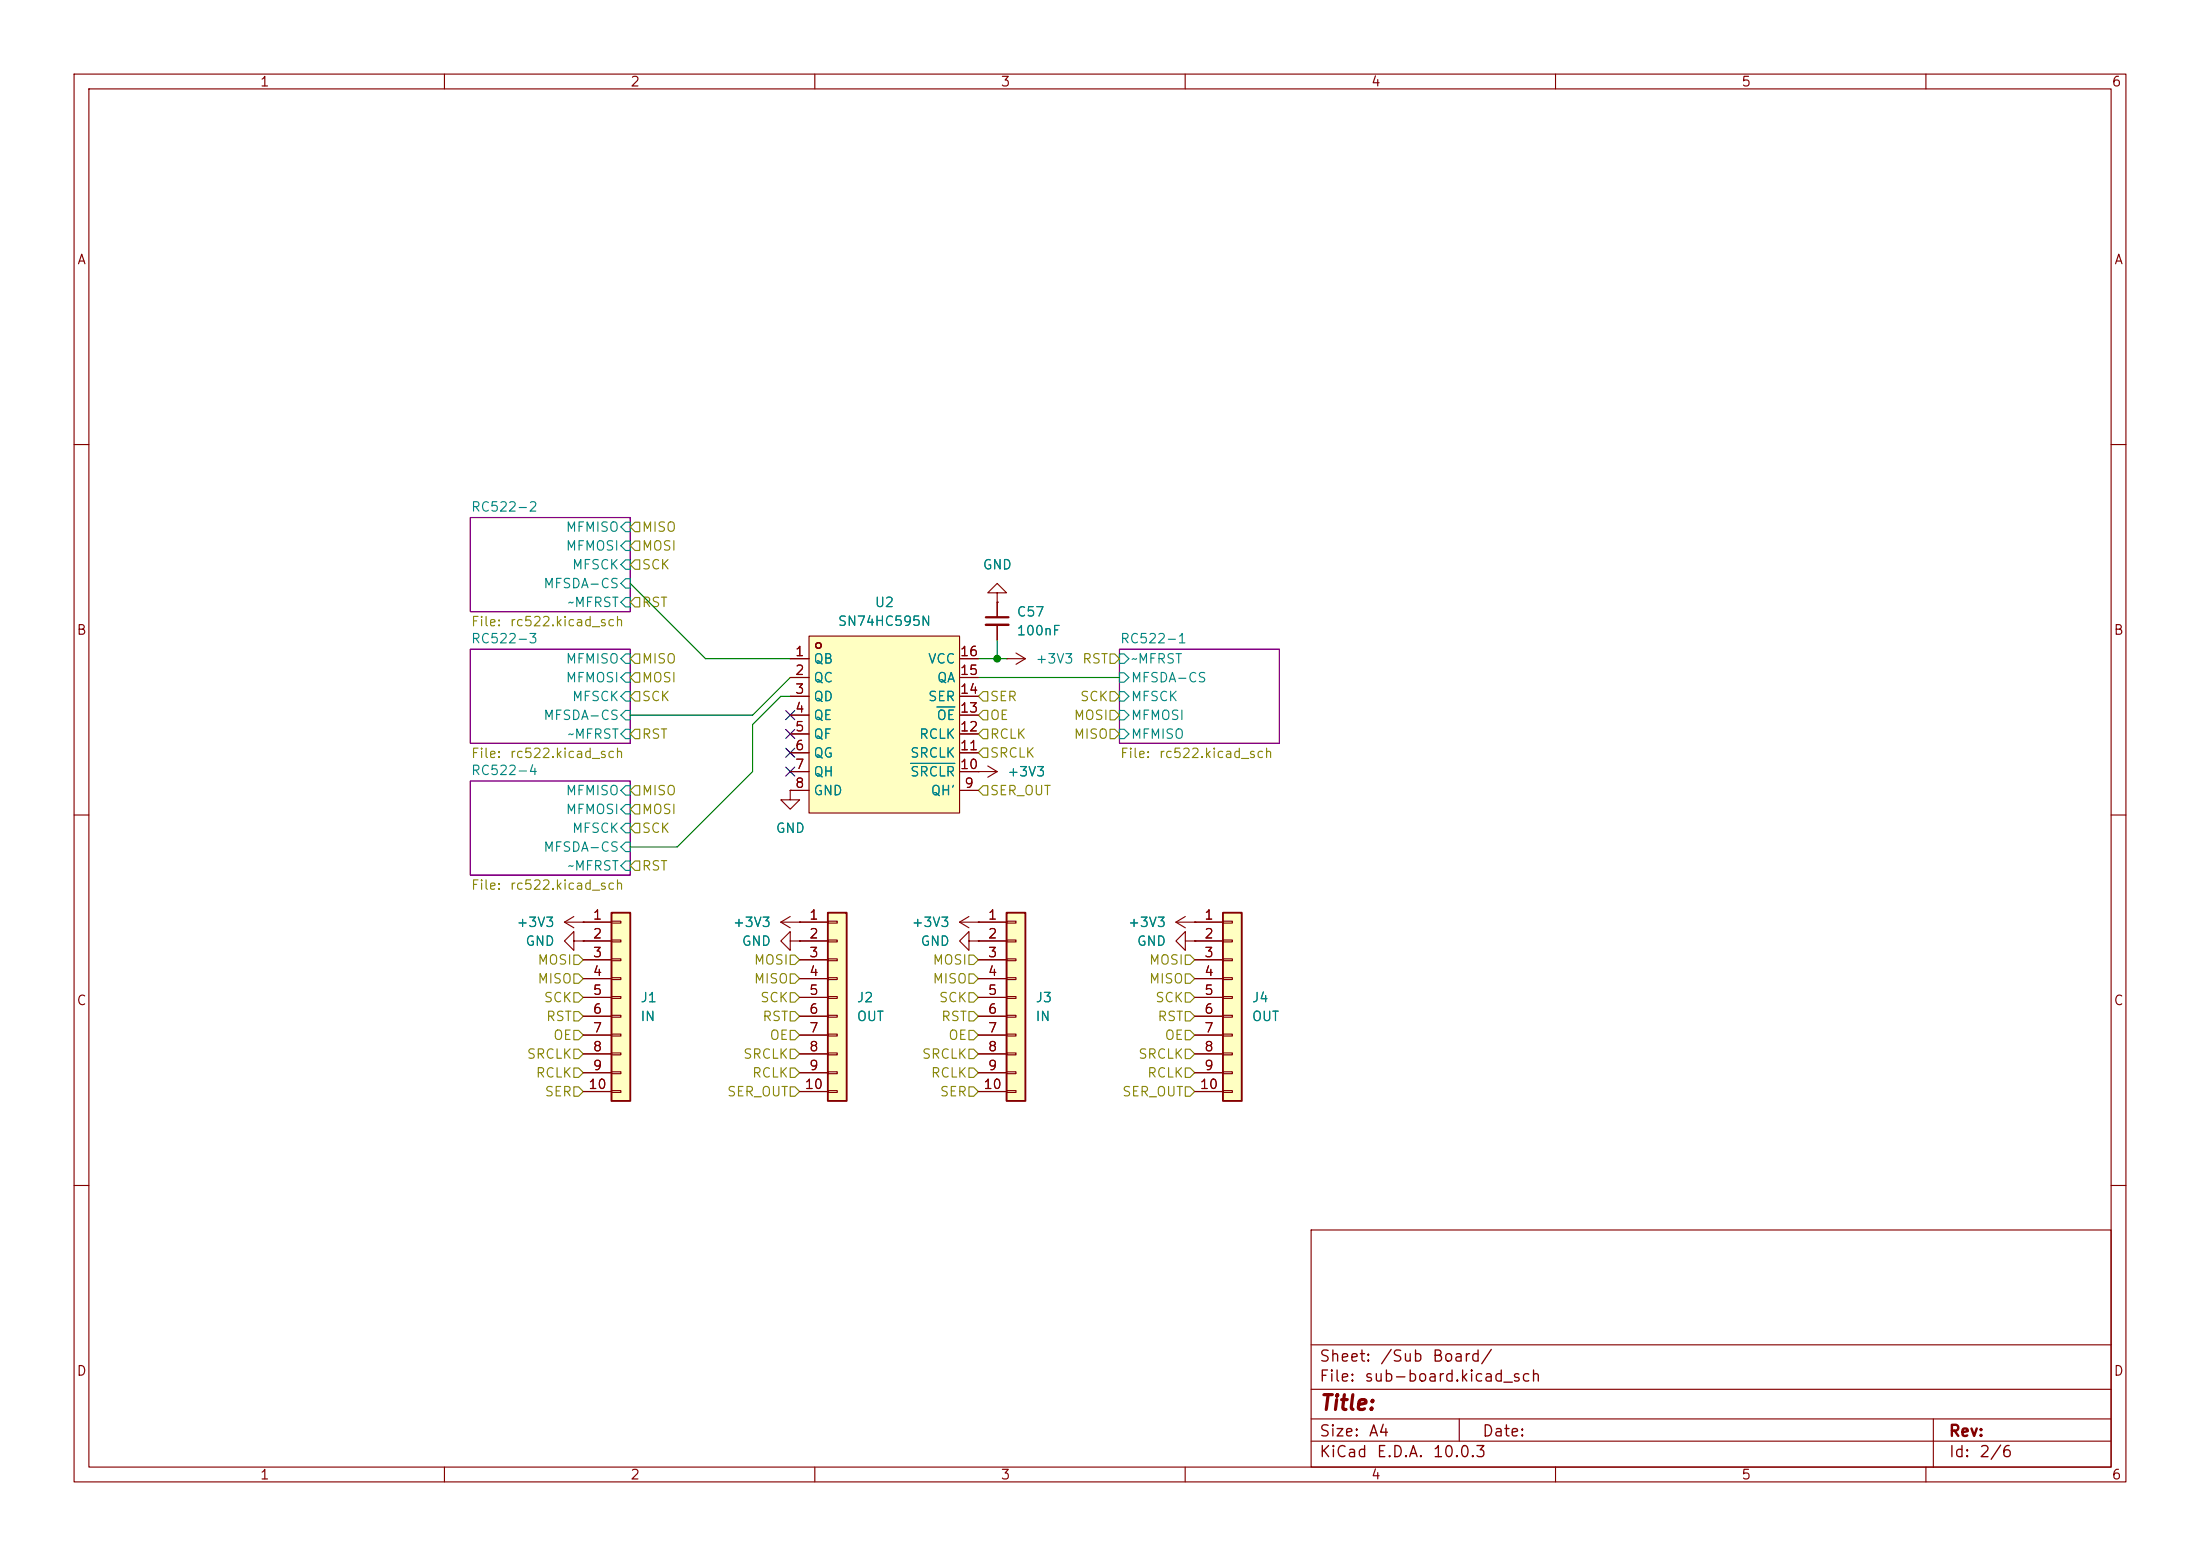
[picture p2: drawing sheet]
(kicad_sch
 (version 20260306)
 (generator "eeschema")
 (generator_version "10.0")
 (paper "A4")
 (lib_symbols
  (symbol "Connector_Generic:Conn_01x10"
   (pin_names
    (offset 1.016) (hide yes)) (exclude_from_sim no) (in_bom yes) (on_board yes)
   (in_pos_files yes)
   (duplicate_pin_numbers_are_jumpers no)
   (property "Reference" "J" (at 0 12.7 0) (show_name no) (do_not_autoplace no) (effects (font (size 1.27 1.27))))
   (property "Value" "Conn_01x10" (at 0 -15.24 0) (show_name no) (do_not_autoplace no) (effects (font (size 1.27 1.27))))
   (property "Footprint" "" (at 0 0 0) (show_name no) (do_not_autoplace no) (hide yes) (effects (font (size 1.27 1.27))))
   (property "Datasheet" "" (at 0 0 0) (show_name no) (do_not_autoplace no) (hide yes) (effects (font (size 1.27 1.27))))
   (property "Description" "Generic connector, single row, 01x10, script generated (kicad-library-utils/schlib/autogen/connector/)" (at 0 0 0) (show_name no) (do_not_autoplace no) (hide yes) (effects (font (size 1.27 1.27))))
   (symbol "Conn_01x10_1_1"
    (rectangle (start -1.27 11.43) (end 1.27 -13.97) (stroke (width 0.254) (type default)) (fill (type background)))
    (rectangle (start -1.27 10.287) (end 0 10.033) (stroke (width 0.1524) (type default)) (fill (type none)))
    (rectangle (start -1.27 7.747) (end 0 7.493) (stroke (width 0.1524) (type default)) (fill (type none)))
    (rectangle (start -1.27 5.207) (end 0 4.953) (stroke (width 0.1524) (type default)) (fill (type none)))
    (rectangle (start -1.27 2.667) (end 0 2.413) (stroke (width 0.1524) (type default)) (fill (type none)))
    (rectangle (start -1.27 0.127) (end 0 -0.127) (stroke (width 0.1524) (type default)) (fill (type none)))
    (rectangle (start -1.27 -2.413) (end 0 -2.667) (stroke (width 0.1524) (type default)) (fill (type none)))
    (rectangle (start -1.27 -4.953) (end 0 -5.207) (stroke (width 0.1524) (type default)) (fill (type none)))
    (rectangle (start -1.27 -7.493) (end 0 -7.747) (stroke (width 0.1524) (type default)) (fill (type none)))
    (rectangle (start -1.27 -10.033) (end 0 -10.287) (stroke (width 0.1524) (type default)) (fill (type none)))
    (rectangle (start -1.27 -12.573) (end 0 -12.827) (stroke (width 0.1524) (type default)) (fill (type none)))
    (pin passive line (at -5.08 10.16 0) (length 3.81) (name "Pin_1" (effects (font (size 1.27 1.27)))) (number "1" (effects (font (size 1.27 1.27)))))
    (pin passive line (at -5.08 7.62 0) (length 3.81) (name "Pin_2" (effects (font (size 1.27 1.27)))) (number "2" (effects (font (size 1.27 1.27)))))
    (pin passive line (at -5.08 5.08 0) (length 3.81) (name "Pin_3" (effects (font (size 1.27 1.27)))) (number "3" (effects (font (size 1.27 1.27)))))
    (pin passive line (at -5.08 2.54 0) (length 3.81) (name "Pin_4" (effects (font (size 1.27 1.27)))) (number "4" (effects (font (size 1.27 1.27)))))
    (pin passive line (at -5.08 0 0) (length 3.81) (name "Pin_5" (effects (font (size 1.27 1.27)))) (number "5" (effects (font (size 1.27 1.27)))))
    (pin passive line (at -5.08 -2.54 0) (length 3.81) (name "Pin_6" (effects (font (size 1.27 1.27)))) (number "6" (effects (font (size 1.27 1.27)))))
    (pin passive line (at -5.08 -5.08 0) (length 3.81) (name "Pin_7" (effects (font (size 1.27 1.27)))) (number "7" (effects (font (size 1.27 1.27)))))
    (pin passive line (at -5.08 -7.62 0) (length 3.81) (name "Pin_8" (effects (font (size 1.27 1.27)))) (number "8" (effects (font (size 1.27 1.27)))))
    (pin passive line (at -5.08 -10.16 0) (length 3.81) (name "Pin_9" (effects (font (size 1.27 1.27)))) (number "9" (effects (font (size 1.27 1.27)))))
    (pin passive line (at -5.08 -12.7 0) (length 3.81) (name "Pin_10" (effects (font (size 1.27 1.27)))) (number "10" (effects (font (size 1.27 1.27))))))
   (embedded_fonts no))
  (symbol "Device:C_Small"
   (pin_numbers (hide yes))
   (pin_names
    (offset 0.254) (hide yes)) (exclude_from_sim no) (in_bom yes) (on_board yes)
   (in_pos_files yes)
   (duplicate_pin_numbers_are_jumpers no)
   (property "Reference" "C" (at 0.254 1.778 0) (show_name no) (do_not_autoplace no) (effects (font (size 1.27 1.27)) (justify left)))
   (property "Value" "C_Small" (at 0.254 -2.032 0) (show_name no) (do_not_autoplace no) (effects (font (size 1.27 1.27)) (justify left)))
   (property "Footprint" "" (at 0 0 0) (show_name no) (do_not_autoplace no) (hide yes) (effects (font (size 1.27 1.27))))
   (property "Datasheet" "" (at 0 0 0) (show_name no) (do_not_autoplace no) (hide yes) (effects (font (size 1.27 1.27))))
   (property "Description" "Unpolarized capacitor, small symbol" (at 0 0 0) (show_name no) (do_not_autoplace no) (hide yes) (effects (font (size 1.27 1.27))))
   (symbol "C_Small_0_1"
    (polyline (pts (xy -1.524 0.508) (xy 1.524 0.508)) (stroke (width 0.3048) (type default)) (fill (type none)))
    (polyline (pts (xy -1.524 -0.508) (xy 1.524 -0.508)) (stroke (width 0.3302) (type default)) (fill (type none))))
   (symbol "C_Small_1_1"
    (pin passive line (at 0 2.54 270) (length 2.032) (name "" (effects (font (size 1.27 1.27)))) (number "1" (effects (font (size 1.27 1.27)))))
    (pin passive line (at 0 -2.54 90) (length 2.032) (name "" (effects (font (size 1.27 1.27)))) (number "2" (effects (font (size 1.27 1.27))))))
   (embedded_fonts no))
  (symbol "EasyEDA:SN74HC595N" (exclude_from_sim no) (in_bom yes) (on_board yes)
   (in_pos_files yes)
   (duplicate_pin_numbers_are_jumpers no)
   (property "Reference" "U" (at 0 13.97 0) (show_name no) (do_not_autoplace no) (effects (font (size 1.27 1.27))))
   (property "Value" "SN74HC595N" (at 0 -13.97 0) (show_name no) (do_not_autoplace no) (effects (font (size 1.27 1.27))))
   (property "Footprint" "EasyEDA:DIP-16_L19.8-W6.5-P2.54-LS7.6-BL" (at 0 -16.51 0) (show_name no) (do_not_autoplace no) (hide yes) (effects (font (size 1.27 1.27))))
   (property "Datasheet" "https://lcsc.com/product-detail/74-Series_TI_SN74HC595N_SN74HC595N_C78711.html" (at 0 -19.05 0) (show_name no) (do_not_autoplace no) (hide yes) (effects (font (size 1.27 1.27))))
   (property "Description" "" (at 0 0 0) (show_name no) (do_not_autoplace no) (hide yes) (effects (font (size 1.27 1.27))))
   (property "Manufacturer" "TI(德州仪器)" (at 0 -21.59 0) (show_name no) (do_not_autoplace no) (hide yes) (effects (font (size 1.27 1.27))))
   (property "MPN" "SN74HC595N" (at 0 -24.13 0) (show_name no) (do_not_autoplace no) (hide yes) (effects (font (size 1.27 1.27))))
   (property "LCSC Part" "C78711" (at 0 -26.67 0) (show_name no) (do_not_autoplace no) (hide yes) (effects (font (size 1.27 1.27))))
   (symbol "SN74HC595N_0_1"
    (rectangle (start -10.16 11.94) (end 10.16 -11.94) (stroke (width 0) (type default)) (fill (type background)))
    (circle (center -8.89 10.67) (radius 0.38) (stroke (width 0) (type default)) (fill (type none)))
    (circle (center -8.89 10.67) (radius 0.38) (stroke (width 0) (type default)) (fill (type none)))
    (circle (center -8.89 10.67) (radius 0.38) (stroke (width 0) (type default)) (fill (type none)))
    (circle (center -8.89 10.67) (radius 0.38) (stroke (width 0) (type default)) (fill (type none)))
    (pin unspecified line (at -12.7 8.89 0) (length 2.54) (name "QB" (effects (font (size 1.27 1.27)))) (number "1" (effects (font (size 1.27 1.27)))))
    (pin unspecified line (at -12.7 6.35 0) (length 2.54) (name "QC" (effects (font (size 1.27 1.27)))) (number "2" (effects (font (size 1.27 1.27)))))
    (pin unspecified line (at -12.7 3.81 0) (length 2.54) (name "QD" (effects (font (size 1.27 1.27)))) (number "3" (effects (font (size 1.27 1.27)))))
    (pin unspecified line (at -12.7 1.27 0) (length 2.54) (name "QE" (effects (font (size 1.27 1.27)))) (number "4" (effects (font (size 1.27 1.27)))))
    (pin unspecified line (at -12.7 -1.27 0) (length 2.54) (name "QF" (effects (font (size 1.27 1.27)))) (number "5" (effects (font (size 1.27 1.27)))))
    (pin unspecified line (at -12.7 -3.81 0) (length 2.54) (name "QG" (effects (font (size 1.27 1.27)))) (number "6" (effects (font (size 1.27 1.27)))))
    (pin unspecified line (at -12.7 -6.35 0) (length 2.54) (name "QH" (effects (font (size 1.27 1.27)))) (number "7" (effects (font (size 1.27 1.27)))))
    (pin unspecified line (at -12.7 -8.89 0) (length 2.54) (name "GND" (effects (font (size 1.27 1.27)))) (number "8" (effects (font (size 1.27 1.27)))))
    (pin unspecified line (at 12.7 -8.89 180) (length 2.54) (name "QH'" (effects (font (size 1.27 1.27)))) (number "9" (effects (font (size 1.27 1.27)))))
    (pin unspecified line (at 12.7 -6.35 180) (length 2.54) (name "~{SRCLR}" (effects (font (size 1.27 1.27)))) (number "10" (effects (font (size 1.27 1.27)))))
    (pin unspecified line (at 12.7 -3.81 180) (length 2.54) (name "SRCLK" (effects (font (size 1.27 1.27)))) (number "11" (effects (font (size 1.27 1.27)))))
    (pin unspecified line (at 12.7 -1.27 180) (length 2.54) (name "RCLK" (effects (font (size 1.27 1.27)))) (number "12" (effects (font (size 1.27 1.27)))))
    (pin unspecified line (at 12.7 1.27 180) (length 2.54) (name "~{OE}" (effects (font (size 1.27 1.27)))) (number "13" (effects (font (size 1.27 1.27)))))
    (pin unspecified line (at 12.7 3.81 180) (length 2.54) (name "SER" (effects (font (size 1.27 1.27)))) (number "14" (effects (font (size 1.27 1.27)))))
    (pin unspecified line (at 12.7 6.35 180) (length 2.54) (name "QA" (effects (font (size 1.27 1.27)))) (number "15" (effects (font (size 1.27 1.27)))))
    (pin unspecified line (at 12.7 8.89 180) (length 2.54) (name "VCC" (effects (font (size 1.27 1.27)))) (number "16" (effects (font (size 1.27 1.27))))))
   (embedded_fonts no))
  (symbol "power:+3V3"
   (power global)
   (pin_numbers (hide yes))
   (pin_names
    (offset 0) (hide yes)) (exclude_from_sim no) (in_bom yes) (on_board yes)
   (in_pos_files yes)
   (duplicate_pin_numbers_are_jumpers no)
   (property "Reference" "#PWR" (at 0 -3.81 0) (show_name no) (do_not_autoplace no) (hide yes) (effects (font (size 1.27 1.27))))
   (property "Value" "+3V3" (at 0 3.556 0) (show_name no) (do_not_autoplace no) (effects (font (size 1.27 1.27))))
   (property "Footprint" "" (at 0 0 0) (show_name no) (do_not_autoplace no) (hide yes) (effects (font (size 1.27 1.27))))
   (property "Datasheet" "" (at 0 0 0) (show_name no) (do_not_autoplace no) (hide yes) (effects (font (size 1.27 1.27))))
   (property "Description" "Power symbol creates a global label with name \"+3V3\"" (at 0 0 0) (show_name no) (do_not_autoplace no) (hide yes) (effects (font (size 1.27 1.27))))
   (symbol "+3V3_0_1"
    (polyline (pts (xy -0.762 1.27) (xy 0 2.54)) (stroke (width 0) (type default)) (fill (type none)))
    (polyline (pts (xy 0 2.54) (xy 0.762 1.27)) (stroke (width 0) (type default)) (fill (type none)))
    (polyline (pts (xy 0 0) (xy 0 2.54)) (stroke (width 0) (type default)) (fill (type none))))
   (symbol "+3V3_1_1"
    (pin power_in line (at 0 0 90) (length 0) (name "" (effects (font (size 1.27 1.27)))) (number "1" (effects (font (size 1.27 1.27))))))
   (embedded_fonts no))
  (symbol "power:GND"
   (power global)
   (pin_numbers (hide yes))
   (pin_names
    (offset 0) (hide yes)) (exclude_from_sim no) (in_bom yes) (on_board yes)
   (in_pos_files yes)
   (duplicate_pin_numbers_are_jumpers no)
   (property "Reference" "#PWR" (at 0 -6.35 0) (show_name no) (do_not_autoplace no) (hide yes) (effects (font (size 1.27 1.27))))
   (property "Value" "GND" (at 0 -3.81 0) (show_name no) (do_not_autoplace no) (effects (font (size 1.27 1.27))))
   (property "Footprint" "" (at 0 0 0) (show_name no) (do_not_autoplace no) (hide yes) (effects (font (size 1.27 1.27))))
   (property "Datasheet" "" (at 0 0 0) (show_name no) (do_not_autoplace no) (hide yes) (effects (font (size 1.27 1.27))))
   (property "Description" "Power symbol creates a global label with name \"GND\" , ground" (at 0 0 0) (show_name no) (do_not_autoplace no) (hide yes) (effects (font (size 1.27 1.27))))
   (symbol "GND_0_1"
    (polyline (pts (xy 0 0) (xy 0 -1.27) (xy 1.27 -1.27) (xy 0 -2.54) (xy -1.27 -1.27) (xy 0 -1.27)) (stroke (width 0) (type default)) (fill (type none))))
   (symbol "GND_1_1"
    (pin power_in line (at 0 0 270) (length 0) (name "" (effects (font (size 1.27 1.27)))) (number "1" (effects (font (size 1.27 1.27))))))
   (embedded_fonts no)))
 (junction
  (at 134.62 88.9)
  (diameter 0)
  (color 0 0 0 0))
 (no_connect
  (at 106.68 101.6))
 (no_connect
  (at 106.68 104.14))
 (no_connect
  (at 106.68 96.52))
 (no_connect
  (at 106.68 99.06))
 (wire
  (pts (xy 101.6 104.14) (xy 101.6 97.79))
  (stroke (width 0) (type default)))
 (wire
  (pts (xy 132.08 91.44) (xy 151.13 91.44))
  (stroke (width 0) (type default)))
 (wire
  (pts (xy 135.89 88.9) (xy 134.62 88.9))
  (stroke (width 0) (type default)))
 (wire
  (pts (xy 101.6 96.52) (xy 106.68 91.44))
  (stroke (width 0) (type default)))
 (wire
  (pts (xy 101.6 97.79) (xy 105.41 93.98))
  (stroke (width 0) (type default)))
 (wire
  (pts (xy 134.62 88.9) (xy 132.08 88.9))
  (stroke (width 0) (type default)))
 (wire
  (pts (xy 106.68 93.98) (xy 105.41 93.98))
  (stroke (width 0) (type default)))
 (wire
  (pts (xy 85.09 96.52) (xy 101.6 96.52))
  (stroke (width 0) (type default)))
 (wire
  (pts (xy 106.68 88.9) (xy 95.25 88.9))
  (stroke (width 0) (type default)))
 (wire
  (pts (xy 95.25 88.9) (xy 85.09 78.74))
  (stroke (width 0) (type default)))
 (wire
  (pts (xy 85.09 114.3) (xy 91.44 114.3))
  (stroke (width 0) (type default)))
 (wire
  (pts (xy 134.62 86.36) (xy 134.62 88.9))
  (stroke (width 0) (type default)))
 (wire
  (pts (xy 91.44 114.3) (xy 101.6 104.14))
  (stroke (width 0) (type default)))
 (hierarchical_label "SER_OUT"
  (shape input)
  (at 107.95 147.32 180)
  (effects (font (size 1.27 1.27)) (justify right)))
 (hierarchical_label "SRCLK"
  (shape input)
  (at 78.74 142.24 180)
  (effects (font (size 1.27 1.27)) (justify right)))
 (hierarchical_label "MISO"
  (shape input)
  (at 85.09 88.9 0)
  (effects (font (size 1.27 1.27)) (justify left)))
 (hierarchical_label "OE"
  (shape input)
  (at 132.08 96.52 0)
  (effects (font (size 1.27 1.27)) (justify left)))
 (hierarchical_label "MISO"
  (shape input)
  (at 151.13 99.06 180)
  (effects (font (size 1.27 1.27)) (justify right)))
 (hierarchical_label "SER"
  (shape input)
  (at 78.74 147.32 180)
  (effects (font (size 1.27 1.27)) (justify right)))
 (hierarchical_label "OE"
  (shape input)
  (at 161.29 139.7 180)
  (effects (font (size 1.27 1.27)) (justify right)))
 (hierarchical_label "MOSI"
  (shape input)
  (at 151.13 96.52 180)
  (effects (font (size 1.27 1.27)) (justify right)))
 (hierarchical_label "RST"
  (shape input)
  (at 161.29 137.16 180)
  (effects (font (size 1.27 1.27)) (justify right)))
 (hierarchical_label "SCK"
  (shape input)
  (at 78.74 134.62 180)
  (effects (font (size 1.27 1.27)) (justify right)))
 (hierarchical_label "OE"
  (shape input)
  (at 107.95 139.7 180)
  (effects (font (size 1.27 1.27)) (justify right)))
 (hierarchical_label "MOSI"
  (shape input)
  (at 85.09 109.22 0)
  (effects (font (size 1.27 1.27)) (justify left)))
 (hierarchical_label "MISO"
  (shape input)
  (at 85.09 106.68 0)
  (effects (font (size 1.27 1.27)) (justify left)))
 (hierarchical_label "SER"
  (shape input)
  (at 132.08 93.98 0)
  (effects (font (size 1.27 1.27)) (justify left)))
 (hierarchical_label "MISO"
  (shape input)
  (at 107.95 132.08 180)
  (effects (font (size 1.27 1.27)) (justify right)))
 (hierarchical_label "MISO"
  (shape input)
  (at 132.08 132.08 180)
  (effects (font (size 1.27 1.27)) (justify right)))
 (hierarchical_label "SCK"
  (shape input)
  (at 107.95 134.62 180)
  (effects (font (size 1.27 1.27)) (justify right)))
 (hierarchical_label "MISO"
  (shape input)
  (at 85.09 71.12 0)
  (effects (font (size 1.27 1.27)) (justify left)))
 (hierarchical_label "RST"
  (shape input)
  (at 85.09 81.28 0)
  (effects (font (size 1.27 1.27)) (justify left)))
 (hierarchical_label "SCK"
  (shape input)
  (at 85.09 111.76 0)
  (effects (font (size 1.27 1.27)) (justify left)))
 (hierarchical_label "MOSI"
  (shape input)
  (at 85.09 73.66 0)
  (effects (font (size 1.27 1.27)) (justify left)))
 (hierarchical_label "MOSI"
  (shape input)
  (at 161.29 129.54 180)
  (effects (font (size 1.27 1.27)) (justify right)))
 (hierarchical_label "RST"
  (shape input)
  (at 85.09 99.06 0)
  (effects (font (size 1.27 1.27)) (justify left)))
 (hierarchical_label "OE"
  (shape input)
  (at 78.74 139.7 180)
  (effects (font (size 1.27 1.27)) (justify right)))
 (hierarchical_label "SCK"
  (shape input)
  (at 85.09 93.98 0)
  (effects (font (size 1.27 1.27)) (justify left)))
 (hierarchical_label "MOSI"
  (shape input)
  (at 132.08 129.54 180)
  (effects (font (size 1.27 1.27)) (justify right)))
 (hierarchical_label "RST"
  (shape input)
  (at 132.08 137.16 180)
  (effects (font (size 1.27 1.27)) (justify right)))
 (hierarchical_label "SRCLK"
  (shape input)
  (at 132.08 101.6 0)
  (effects (font (size 1.27 1.27)) (justify left)))
 (hierarchical_label "MISO"
  (shape input)
  (at 161.29 132.08 180)
  (effects (font (size 1.27 1.27)) (justify right)))
 (hierarchical_label "SCK"
  (shape input)
  (at 161.29 134.62 180)
  (effects (font (size 1.27 1.27)) (justify right)))
 (hierarchical_label "SRCLK"
  (shape input)
  (at 132.08 142.24 180)
  (effects (font (size 1.27 1.27)) (justify right)))
 (hierarchical_label "SER"
  (shape input)
  (at 132.08 147.32 180)
  (effects (font (size 1.27 1.27)) (justify right)))
 (hierarchical_label "SCK"
  (shape input)
  (at 151.13 93.98 180)
  (effects (font (size 1.27 1.27)) (justify right)))
 (hierarchical_label "MOSI"
  (shape input)
  (at 85.09 91.44 0)
  (effects (font (size 1.27 1.27)) (justify left)))
 (hierarchical_label "RST"
  (shape input)
  (at 78.74 137.16 180)
  (effects (font (size 1.27 1.27)) (justify right)))
 (hierarchical_label "SRCLK"
  (shape input)
  (at 161.29 142.24 180)
  (effects (font (size 1.27 1.27)) (justify right)))
 (hierarchical_label "MISO"
  (shape input)
  (at 78.74 132.08 180)
  (effects (font (size 1.27 1.27)) (justify right)))
 (hierarchical_label "SCK"
  (shape input)
  (at 132.08 134.62 180)
  (effects (font (size 1.27 1.27)) (justify right)))
 (hierarchical_label "MOSI"
  (shape input)
  (at 107.95 129.54 180)
  (effects (font (size 1.27 1.27)) (justify right)))
 (hierarchical_label "SRCLK"
  (shape input)
  (at 107.95 142.24 180)
  (effects (font (size 1.27 1.27)) (justify right)))
 (hierarchical_label "SCK"
  (shape input)
  (at 85.09 76.2 0)
  (effects (font (size 1.27 1.27)) (justify left)))
 (hierarchical_label "RCLK"
  (shape input)
  (at 161.29 144.78 180)
  (effects (font (size 1.27 1.27)) (justify right)))
 (hierarchical_label "RCLK"
  (shape input)
  (at 132.08 144.78 180)
  (effects (font (size 1.27 1.27)) (justify right)))
 (hierarchical_label "SER_OUT"
  (shape input)
  (at 132.08 106.68 0)
  (effects (font (size 1.27 1.27)) (justify left)))
 (hierarchical_label "RCLK"
  (shape input)
  (at 132.08 99.06 0)
  (effects (font (size 1.27 1.27)) (justify left)))
 (hierarchical_label "RCLK"
  (shape input)
  (at 107.95 144.78 180)
  (effects (font (size 1.27 1.27)) (justify right)))
 (hierarchical_label "RST"
  (shape input)
  (at 107.95 137.16 180)
  (effects (font (size 1.27 1.27)) (justify right)))
 (hierarchical_label "MOSI"
  (shape input)
  (at 78.74 129.54 180)
  (effects (font (size 1.27 1.27)) (justify right)))
 (hierarchical_label "OE"
  (shape input)
  (at 132.08 139.7 180)
  (effects (font (size 1.27 1.27)) (justify right)))
 (hierarchical_label "RST"
  (shape input)
  (at 151.13 88.9 180)
  (effects (font (size 1.27 1.27)) (justify right)))
 (hierarchical_label "SER_OUT"
  (shape input)
  (at 161.29 147.32 180)
  (effects (font (size 1.27 1.27)) (justify right)))
 (hierarchical_label "RCLK"
  (shape input)
  (at 78.74 144.78 180)
  (effects (font (size 1.27 1.27)) (justify right)))
 (hierarchical_label "RST"
  (shape input)
  (at 85.09 116.84 0)
  (effects (font (size 1.27 1.27)) (justify left)))
 (symbol
  (lib_id "power:GND")
  (at 132.08 127 270)
  (unit 1)
  (body_style 1)
  (exclude_from_sim no)
  (in_bom yes)
  (on_board yes)
  (in_pos_files yes)
  (dnp no)
  (fields_autoplaced yes)
  (property "Reference" "#PWR073" (at 125.73 127 0) (hide yes) (show_name no) (do_not_autoplace no) (effects (font (size 1.27 1.27))))
  (property "Value" "GND" (at 128.27 126.9999 90) (show_name no) (do_not_autoplace no) (effects (font (size 1.27 1.27)) (justify right)))
  (property "Footprint" "" (at 132.08 127 0) (hide yes) (show_name no) (do_not_autoplace no) (effects (font (size 1.27 1.27))))
  (property "Datasheet" "" (at 132.08 127 0) (hide yes) (show_name no) (do_not_autoplace no) (effects (font (size 1.27 1.27))))
  (property "Description" "Power symbol creates a global label with name \"GND\" , ground" (at 132.08 127 0) (hide yes) (show_name no) (do_not_autoplace no) (effects (font (size 1.27 1.27))))
  (pin "1"))
 (symbol
  (lib_id "power:GND")
  (at 134.62 81.28 180)
  (unit 1)
  (body_style 1)
  (exclude_from_sim no)
  (in_bom yes)
  (on_board yes)
  (in_pos_files yes)
  (dnp no)
  (fields_autoplaced yes)
  (property "Reference" "#PWR069" (at 134.62 74.93 0) (hide yes) (show_name no) (do_not_autoplace no) (effects (font (size 1.27 1.27))))
  (property "Value" "GND" (at 134.62 76.2 0) (show_name no) (do_not_autoplace no) (effects (font (size 1.27 1.27))))
  (property "Footprint" "" (at 134.62 81.28 0) (hide yes) (show_name no) (do_not_autoplace no) (effects (font (size 1.27 1.27))))
  (property "Datasheet" "" (at 134.62 81.28 0) (hide yes) (show_name no) (do_not_autoplace no) (effects (font (size 1.27 1.27))))
  (property "Description" "Power symbol creates a global label with name \"GND\" , ground" (at 134.62 81.28 0) (hide yes) (show_name no) (do_not_autoplace no) (effects (font (size 1.27 1.27))))
  (pin "1"))
 (symbol
  (lib_id "power:GND")
  (at 106.68 106.68 0)
  (unit 1)
  (body_style 1)
  (exclude_from_sim no)
  (in_bom yes)
  (on_board yes)
  (in_pos_files yes)
  (dnp no)
  (fields_autoplaced yes)
  (property "Reference" "#PWR065" (at 106.68 113.03 0) (hide yes) (show_name no) (do_not_autoplace no) (effects (font (size 1.27 1.27))))
  (property "Value" "GND" (at 106.68 111.76 0) (show_name no) (do_not_autoplace no) (effects (font (size 1.27 1.27))))
  (property "Footprint" "" (at 106.68 106.68 0) (hide yes) (show_name no) (do_not_autoplace no) (effects (font (size 1.27 1.27))))
  (property "Datasheet" "" (at 106.68 106.68 0) (hide yes) (show_name no) (do_not_autoplace no) (effects (font (size 1.27 1.27))))
  (property "Description" "Power symbol creates a global label with name \"GND\" , ground" (at 106.68 106.68 0) (hide yes) (show_name no) (do_not_autoplace no) (effects (font (size 1.27 1.27))))
  (pin "1"))
 (symbol
  (lib_id "Connector_Generic:Conn_01x10")
  (at 137.16 134.62 0)
  (unit 1)
  (body_style 1)
  (exclude_from_sim no)
  (in_bom yes)
  (on_board yes)
  (in_pos_files yes)
  (dnp no)
  (fields_autoplaced yes)
  (property "Reference" "J3" (at 139.7 134.6199 0) (show_name no) (do_not_autoplace no) (effects (font (size 1.27 1.27)) (justify left)))
  (property "Value" "IN" (at 139.7 137.1599 0) (show_name no) (do_not_autoplace no) (effects (font (size 1.27 1.27)) (justify left)))
  (property "Footprint" "Connector_PinSocket_2.54mm:PinSocket_1x10_P2.54mm_Horizontal" (at 137.16 134.62 0) (hide yes) (show_name no) (do_not_autoplace no) (effects (font (size 1.27 1.27))))
  (property "Datasheet" "" (at 137.16 134.62 0) (hide yes) (show_name no) (do_not_autoplace no) (effects (font (size 1.27 1.27))))
  (property "Description" "Generic connector, single row, 01x10, script generated (kicad-library-utils/schlib/autogen/connector/)" (at 137.16 134.62 0) (hide yes) (show_name no) (do_not_autoplace no) (effects (font (size 1.27 1.27))))
  (property "DigiKey PN" "" (at 137.16 134.62 0) (hide yes) (show_name no) (do_not_autoplace no) (effects (font (size 1.27 1.27))))
  (property "DigiKey URL" "" (at 137.16 134.62 0) (hide yes) (show_name no) (do_not_autoplace no) (effects (font (size 1.27 1.27))))
  (property "KLC_S3.3" "" (at 137.16 134.62 0) (hide yes) (show_name no) (do_not_autoplace no) (effects (font (size 1.27 1.27))))
  (property "KLC_S4.1" "" (at 137.16 134.62 0) (hide yes) (show_name no) (do_not_autoplace no) (effects (font (size 1.27 1.27))))
  (property "Note" "Generic" (at 137.16 134.62 0) (hide yes) (show_name no) (do_not_autoplace no) (effects (font (size 1.27 1.27))))
  (pin "1")
  (pin "10")
  (pin "9")
  (pin "8")
  (pin "7")
  (pin "6")
  (pin "5")
  (pin "4")
  (pin "3")
  (pin "2"))
 (symbol
  (lib_id "EasyEDA:SN74HC595N")
  (at 119.38 97.79 0)
  (unit 1)
  (body_style 1)
  (exclude_from_sim no)
  (in_bom yes)
  (on_board yes)
  (in_pos_files yes)
  (dnp no)
  (fields_autoplaced yes)
  (property "Reference" "U2" (at 119.38 81.28 0) (show_name no) (do_not_autoplace no) (effects (font (size 1.27 1.27))))
  (property "Value" "SN74HC595N" (at 119.38 83.82 0) (show_name no) (do_not_autoplace no) (effects (font (size 1.27 1.27))))
  (property "Footprint" "EasyEDA:DIP-16_L19.8-W6.5-P2.54-LS7.6-BL" (at 119.38 114.3 0) (hide yes) (show_name no) (do_not_autoplace no) (effects (font (size 1.27 1.27))))
  (property "Datasheet" "https://lcsc.com/product-detail/74-Series_TI_SN74HC595N_SN74HC595N_C78711.html" (at 119.38 116.84 0) (hide yes) (show_name no) (do_not_autoplace no) (effects (font (size 1.27 1.27))))
  (property "Description" "" (at 119.38 97.79 0) (hide yes) (show_name no) (do_not_autoplace no) (effects (font (size 1.27 1.27))))
  (property "Manufacturer" "TI(德州仪器)" (at 119.38 119.38 0) (hide yes) (show_name no) (do_not_autoplace no) (effects (font (size 1.27 1.27))))
  (property "MPN" "SN74HC595N" (at 119.38 121.92 0) (hide yes) (show_name no) (do_not_autoplace no) (effects (font (size 1.27 1.27))))
  (property "LCSC Part" "C78711" (at 119.38 124.46 0) (hide yes) (show_name no) (do_not_autoplace no) (effects (font (size 1.27 1.27))))
  (property "DigiKey PN" "296-1600-5-ND" (at 119.38 97.79 0) (hide yes) (show_name no) (do_not_autoplace no) (effects (font (size 1.27 1.27))))
  (property "DigiKey URL" "https://www.digikey.de/de/products/detail/texas-instruments/SN74HC595N/277246" (at 119.38 97.79 0) (hide yes) (show_name no) (do_not_autoplace no) (effects (font (size 1.27 1.27))))
  (property "KLC_S3.3" "" (at 119.38 97.79 0) (hide yes) (show_name no) (do_not_autoplace no) (effects (font (size 1.27 1.27))))
  (property "KLC_S4.1" "" (at 119.38 97.79 0) (hide yes) (show_name no) (do_not_autoplace no) (effects (font (size 1.27 1.27))))
  (property "Note" "" (at 119.38 97.79 0) (hide yes) (show_name no) (do_not_autoplace no) (effects (font (size 1.27 1.27))))
  (pin "12")
  (pin "11")
  (pin "10")
  (pin "9")
  (pin "6")
  (pin "7")
  (pin "4")
  (pin "8")
  (pin "2")
  (pin "5")
  (pin "1")
  (pin "3")
  (pin "16")
  (pin "15")
  (pin "14")
  (pin "13"))
 (symbol
  (lib_id "power:+3V3")
  (at 161.29 124.46 90)
  (unit 1)
  (body_style 1)
  (exclude_from_sim no)
  (in_bom yes)
  (on_board yes)
  (in_pos_files yes)
  (dnp no)
  (fields_autoplaced yes)
  (property "Reference" "#PWR076" (at 165.1 124.46 0) (hide yes) (show_name no) (do_not_autoplace no) (effects (font (size 1.27 1.27))))
  (property "Value" "+3V3" (at 157.48 124.4599 90) (show_name no) (do_not_autoplace no) (effects (font (size 1.27 1.27)) (justify left)))
  (property "Footprint" "" (at 161.29 124.46 0) (hide yes) (show_name no) (do_not_autoplace no) (effects (font (size 1.27 1.27))))
  (property "Datasheet" "" (at 161.29 124.46 0) (hide yes) (show_name no) (do_not_autoplace no) (effects (font (size 1.27 1.27))))
  (property "Description" "Power symbol creates a global label with name \"+3V3\"" (at 161.29 124.46 0) (hide yes) (show_name no) (do_not_autoplace no) (effects (font (size 1.27 1.27))))
  (pin "1"))
 (symbol
  (lib_id "Device:C_Small")
  (at 134.62 83.82 0)
  (unit 1)
  (body_style 1)
  (exclude_from_sim no)
  (in_bom yes)
  (on_board yes)
  (in_pos_files yes)
  (dnp no)
  (fields_autoplaced yes)
  (property "Reference" "C57" (at 137.16 82.5562 0) (show_name no) (do_not_autoplace no) (effects (font (size 1.27 1.27)) (justify left)))
  (property "Value" "100nF" (at 137.16 85.0962 0) (show_name no) (do_not_autoplace no) (effects (font (size 1.27 1.27)) (justify left)))
  (property "Footprint" "Capacitor_SMD:C_0603_1608Metric" (at 134.62 83.82 0) (hide yes) (show_name no) (do_not_autoplace no) (effects (font (size 1.27 1.27))))
  (property "Datasheet" "" (at 134.62 83.82 0) (hide yes) (show_name no) (do_not_autoplace no) (effects (font (size 1.27 1.27))))
  (property "Description" "Unpolarized capacitor, small symbol" (at 134.62 83.82 0) (hide yes) (show_name no) (do_not_autoplace no) (effects (font (size 1.27 1.27))))
  (property "DigiKey PN" "1276-1000-2-ND" (at 134.62 83.82 0) (hide yes) (show_name no) (do_not_autoplace no) (effects (font (size 1.27 1.27))))
  (property "DigiKey URL" "https://www.digikey.de/de/products/detail/samsung-electro-mechanics/CL10B104KB8NNNC/3886658" (at 134.62 83.82 0) (hide yes) (show_name no) (do_not_autoplace no) (effects (font (size 1.27 1.27))))
  (property "KLC_S3.3" "" (at 134.62 83.82 0) (hide yes) (show_name no) (do_not_autoplace no) (effects (font (size 1.27 1.27))))
  (property "KLC_S4.1" "" (at 134.62 83.82 0) (hide yes) (show_name no) (do_not_autoplace no) (effects (font (size 1.27 1.27))))
  (property "LCSC Part" "C14663" (at 134.62 83.82 0) (hide yes) (show_name no) (do_not_autoplace no) (effects (font (size 1.27 1.27))))
  (property "Note" "" (at 134.62 83.82 0) (hide yes) (show_name no) (do_not_autoplace no) (effects (font (size 1.27 1.27))))
  (pin "1")
  (pin "2"))
 (symbol
  (lib_id "power:+3V3")
  (at 132.08 124.46 90)
  (unit 1)
  (body_style 1)
  (exclude_from_sim no)
  (in_bom yes)
  (on_board yes)
  (in_pos_files yes)
  (dnp no)
  (fields_autoplaced yes)
  (property "Reference" "#PWR072" (at 135.89 124.46 0) (hide yes) (show_name no) (do_not_autoplace no) (effects (font (size 1.27 1.27))))
  (property "Value" "+3V3" (at 128.27 124.4599 90) (show_name no) (do_not_autoplace no) (effects (font (size 1.27 1.27)) (justify left)))
  (property "Footprint" "" (at 132.08 124.46 0) (hide yes) (show_name no) (do_not_autoplace no) (effects (font (size 1.27 1.27))))
  (property "Datasheet" "" (at 132.08 124.46 0) (hide yes) (show_name no) (do_not_autoplace no) (effects (font (size 1.27 1.27))))
  (property "Description" "Power symbol creates a global label with name \"+3V3\"" (at 132.08 124.46 0) (hide yes) (show_name no) (do_not_autoplace no) (effects (font (size 1.27 1.27))))
  (pin "1"))
 (symbol
  (lib_id "power:GND")
  (at 78.74 127 270)
  (unit 1)
  (body_style 1)
  (exclude_from_sim no)
  (in_bom yes)
  (on_board yes)
  (in_pos_files yes)
  (dnp no)
  (fields_autoplaced yes)
  (property "Reference" "#PWR071" (at 72.39 127 0) (hide yes) (show_name no) (do_not_autoplace no) (effects (font (size 1.27 1.27))))
  (property "Value" "GND" (at 74.93 126.9999 90) (show_name no) (do_not_autoplace no) (effects (font (size 1.27 1.27)) (justify right)))
  (property "Footprint" "" (at 78.74 127 0) (hide yes) (show_name no) (do_not_autoplace no) (effects (font (size 1.27 1.27))))
  (property "Datasheet" "" (at 78.74 127 0) (hide yes) (show_name no) (do_not_autoplace no) (effects (font (size 1.27 1.27))))
  (property "Description" "Power symbol creates a global label with name \"GND\" , ground" (at 78.74 127 0) (hide yes) (show_name no) (do_not_autoplace no) (effects (font (size 1.27 1.27))))
  (pin "1"))
 (symbol
  (lib_id "Connector_Generic:Conn_01x10")
  (at 113.03 134.62 0)
  (unit 1)
  (body_style 1)
  (exclude_from_sim no)
  (in_bom yes)
  (on_board yes)
  (in_pos_files yes)
  (dnp no)
  (fields_autoplaced yes)
  (property "Reference" "J2" (at 115.57 134.6199 0) (show_name no) (do_not_autoplace no) (effects (font (size 1.27 1.27)) (justify left)))
  (property "Value" "OUT" (at 115.57 137.1599 0) (show_name no) (do_not_autoplace no) (effects (font (size 1.27 1.27)) (justify left)))
  (property "Footprint" "Connector_PinSocket_2.54mm:PinSocket_1x10_P2.54mm_Horizontal" (at 113.03 134.62 0) (hide yes) (show_name no) (do_not_autoplace no) (effects (font (size 1.27 1.27))))
  (property "Datasheet" "" (at 113.03 134.62 0) (hide yes) (show_name no) (do_not_autoplace no) (effects (font (size 1.27 1.27))))
  (property "Description" "Generic connector, single row, 01x10, script generated (kicad-library-utils/schlib/autogen/connector/)" (at 113.03 134.62 0) (hide yes) (show_name no) (do_not_autoplace no) (effects (font (size 1.27 1.27))))
  (property "DigiKey PN" "" (at 113.03 134.62 0) (hide yes) (show_name no) (do_not_autoplace no) (effects (font (size 1.27 1.27))))
  (property "DigiKey URL" "" (at 113.03 134.62 0) (hide yes) (show_name no) (do_not_autoplace no) (effects (font (size 1.27 1.27))))
  (property "KLC_S3.3" "" (at 113.03 134.62 0) (hide yes) (show_name no) (do_not_autoplace no) (effects (font (size 1.27 1.27))))
  (property "KLC_S4.1" "" (at 113.03 134.62 0) (hide yes) (show_name no) (do_not_autoplace no) (effects (font (size 1.27 1.27))))
  (property "Note" "Generic" (at 113.03 134.62 0) (hide yes) (show_name no) (do_not_autoplace no) (effects (font (size 1.27 1.27))))
  (pin "1")
  (pin "10")
  (pin "9")
  (pin "8")
  (pin "7")
  (pin "6")
  (pin "5")
  (pin "4")
  (pin "3")
  (pin "2"))
 (symbol
  (lib_id "power:GND")
  (at 161.29 127 270)
  (unit 1)
  (body_style 1)
  (exclude_from_sim no)
  (in_bom yes)
  (on_board yes)
  (in_pos_files yes)
  (dnp no)
  (fields_autoplaced yes)
  (property "Reference" "#PWR077" (at 154.94 127 0) (hide yes) (show_name no) (do_not_autoplace no) (effects (font (size 1.27 1.27))))
  (property "Value" "GND" (at 157.48 126.9999 90) (show_name no) (do_not_autoplace no) (effects (font (size 1.27 1.27)) (justify right)))
  (property "Footprint" "" (at 161.29 127 0) (hide yes) (show_name no) (do_not_autoplace no) (effects (font (size 1.27 1.27))))
  (property "Datasheet" "" (at 161.29 127 0) (hide yes) (show_name no) (do_not_autoplace no) (effects (font (size 1.27 1.27))))
  (property "Description" "Power symbol creates a global label with name \"GND\" , ground" (at 161.29 127 0) (hide yes) (show_name no) (do_not_autoplace no) (effects (font (size 1.27 1.27))))
  (pin "1"))
 (symbol
  (lib_id "power:+3V3")
  (at 107.95 124.46 90)
  (unit 1)
  (body_style 1)
  (exclude_from_sim no)
  (in_bom yes)
  (on_board yes)
  (in_pos_files yes)
  (dnp no)
  (fields_autoplaced yes)
  (property "Reference" "#PWR074" (at 111.76 124.46 0) (hide yes) (show_name no) (do_not_autoplace no) (effects (font (size 1.27 1.27))))
  (property "Value" "+3V3" (at 104.14 124.4599 90) (show_name no) (do_not_autoplace no) (effects (font (size 1.27 1.27)) (justify left)))
  (property "Footprint" "" (at 107.95 124.46 0) (hide yes) (show_name no) (do_not_autoplace no) (effects (font (size 1.27 1.27))))
  (property "Datasheet" "" (at 107.95 124.46 0) (hide yes) (show_name no) (do_not_autoplace no) (effects (font (size 1.27 1.27))))
  (property "Description" "Power symbol creates a global label with name \"+3V3\"" (at 107.95 124.46 0) (hide yes) (show_name no) (do_not_autoplace no) (effects (font (size 1.27 1.27))))
  (pin "1"))
 (symbol
  (lib_id "Connector_Generic:Conn_01x10")
  (at 83.82 134.62 0)
  (unit 1)
  (body_style 1)
  (exclude_from_sim no)
  (in_bom yes)
  (on_board yes)
  (in_pos_files yes)
  (dnp no)
  (fields_autoplaced yes)
  (property "Reference" "J1" (at 86.36 134.6199 0) (show_name no) (do_not_autoplace no) (effects (font (size 1.27 1.27)) (justify left)))
  (property "Value" "IN" (at 86.36 137.1599 0) (show_name no) (do_not_autoplace no) (effects (font (size 1.27 1.27)) (justify left)))
  (property "Footprint" "Connector_PinSocket_2.54mm:PinSocket_1x10_P2.54mm_Horizontal" (at 83.82 134.62 0) (hide yes) (show_name no) (do_not_autoplace no) (effects (font (size 1.27 1.27))))
  (property "Datasheet" "" (at 83.82 134.62 0) (hide yes) (show_name no) (do_not_autoplace no) (effects (font (size 1.27 1.27))))
  (property "Description" "Generic connector, single row, 01x10, script generated (kicad-library-utils/schlib/autogen/connector/)" (at 83.82 134.62 0) (hide yes) (show_name no) (do_not_autoplace no) (effects (font (size 1.27 1.27))))
  (property "DigiKey PN" "" (at 83.82 134.62 0) (hide yes) (show_name no) (do_not_autoplace no) (effects (font (size 1.27 1.27))))
  (property "DigiKey URL" "" (at 83.82 134.62 0) (hide yes) (show_name no) (do_not_autoplace no) (effects (font (size 1.27 1.27))))
  (property "KLC_S3.3" "" (at 83.82 134.62 0) (hide yes) (show_name no) (do_not_autoplace no) (effects (font (size 1.27 1.27))))
  (property "KLC_S4.1" "" (at 83.82 134.62 0) (hide yes) (show_name no) (do_not_autoplace no) (effects (font (size 1.27 1.27))))
  (property "Note" "Generic" (at 83.82 134.62 0) (hide yes) (show_name no) (do_not_autoplace no) (effects (font (size 1.27 1.27))))
  (pin "1")
  (pin "10")
  (pin "9")
  (pin "8")
  (pin "7")
  (pin "6")
  (pin "5")
  (pin "4")
  (pin "3")
  (pin "2"))
 (symbol
  (lib_id "power:+3V3")
  (at 132.08 104.14 270)
  (unit 1)
  (body_style 1)
  (exclude_from_sim no)
  (in_bom yes)
  (on_board yes)
  (in_pos_files yes)
  (dnp no)
  (fields_autoplaced yes)
  (property "Reference" "#PWR067" (at 128.27 104.14 0) (hide yes) (show_name no) (do_not_autoplace no) (effects (font (size 1.27 1.27))))
  (property "Value" "+3V3" (at 135.89 104.1399 90) (show_name no) (do_not_autoplace no) (effects (font (size 1.27 1.27)) (justify left)))
  (property "Footprint" "" (at 132.08 104.14 0) (hide yes) (show_name no) (do_not_autoplace no) (effects (font (size 1.27 1.27))))
  (property "Datasheet" "" (at 132.08 104.14 0) (hide yes) (show_name no) (do_not_autoplace no) (effects (font (size 1.27 1.27))))
  (property "Description" "Power symbol creates a global label with name \"+3V3\"" (at 132.08 104.14 0) (hide yes) (show_name no) (do_not_autoplace no) (effects (font (size 1.27 1.27))))
  (pin "1"))
 (symbol
  (lib_id "power:+3V3")
  (at 135.89 88.9 270)
  (unit 1)
  (body_style 1)
  (exclude_from_sim no)
  (in_bom yes)
  (on_board yes)
  (in_pos_files yes)
  (dnp no)
  (fields_autoplaced yes)
  (property "Reference" "#PWR066" (at 132.08 88.9 0) (hide yes) (show_name no) (do_not_autoplace no) (effects (font (size 1.27 1.27))))
  (property "Value" "+3V3" (at 139.7 88.8999 90) (show_name no) (do_not_autoplace no) (effects (font (size 1.27 1.27)) (justify left)))
  (property "Footprint" "" (at 135.89 88.9 0) (hide yes) (show_name no) (do_not_autoplace no) (effects (font (size 1.27 1.27))))
  (property "Datasheet" "" (at 135.89 88.9 0) (hide yes) (show_name no) (do_not_autoplace no) (effects (font (size 1.27 1.27))))
  (property "Description" "Power symbol creates a global label with name \"+3V3\"" (at 135.89 88.9 0) (hide yes) (show_name no) (do_not_autoplace no) (effects (font (size 1.27 1.27))))
  (pin "1"))
 (symbol
  (lib_id "power:+3V3")
  (at 78.74 124.46 90)
  (unit 1)
  (body_style 1)
  (exclude_from_sim no)
  (in_bom yes)
  (on_board yes)
  (in_pos_files yes)
  (dnp no)
  (fields_autoplaced yes)
  (property "Reference" "#PWR070" (at 82.55 124.46 0) (hide yes) (show_name no) (do_not_autoplace no) (effects (font (size 1.27 1.27))))
  (property "Value" "+3V3" (at 74.93 124.4599 90) (show_name no) (do_not_autoplace no) (effects (font (size 1.27 1.27)) (justify left)))
  (property "Footprint" "" (at 78.74 124.46 0) (hide yes) (show_name no) (do_not_autoplace no) (effects (font (size 1.27 1.27))))
  (property "Datasheet" "" (at 78.74 124.46 0) (hide yes) (show_name no) (do_not_autoplace no) (effects (font (size 1.27 1.27))))
  (property "Description" "Power symbol creates a global label with name \"+3V3\"" (at 78.74 124.46 0) (hide yes) (show_name no) (do_not_autoplace no) (effects (font (size 1.27 1.27))))
  (pin "1"))
 (symbol
  (lib_id "Connector_Generic:Conn_01x10")
  (at 166.37 134.62 0)
  (unit 1)
  (body_style 1)
  (exclude_from_sim no)
  (in_bom yes)
  (on_board yes)
  (in_pos_files yes)
  (dnp no)
  (fields_autoplaced yes)
  (property "Reference" "J4" (at 168.91 134.6199 0) (show_name no) (do_not_autoplace no) (effects (font (size 1.27 1.27)) (justify left)))
  (property "Value" "OUT" (at 168.91 137.1599 0) (show_name no) (do_not_autoplace no) (effects (font (size 1.27 1.27)) (justify left)))
  (property "Footprint" "Connector_PinSocket_2.54mm:PinSocket_1x10_P2.54mm_Horizontal" (at 166.37 134.62 0) (hide yes) (show_name no) (do_not_autoplace no) (effects (font (size 1.27 1.27))))
  (property "Datasheet" "" (at 166.37 134.62 0) (hide yes) (show_name no) (do_not_autoplace no) (effects (font (size 1.27 1.27))))
  (property "Description" "Generic connector, single row, 01x10, script generated (kicad-library-utils/schlib/autogen/connector/)" (at 166.37 134.62 0) (hide yes) (show_name no) (do_not_autoplace no) (effects (font (size 1.27 1.27))))
  (property "DigiKey PN" "" (at 166.37 134.62 0) (hide yes) (show_name no) (do_not_autoplace no) (effects (font (size 1.27 1.27))))
  (property "DigiKey URL" "" (at 166.37 134.62 0) (hide yes) (show_name no) (do_not_autoplace no) (effects (font (size 1.27 1.27))))
  (property "KLC_S3.3" "" (at 166.37 134.62 0) (hide yes) (show_name no) (do_not_autoplace no) (effects (font (size 1.27 1.27))))
  (property "KLC_S4.1" "" (at 166.37 134.62 0) (hide yes) (show_name no) (do_not_autoplace no) (effects (font (size 1.27 1.27))))
  (property "Note" "Generic" (at 166.37 134.62 0) (hide yes) (show_name no) (do_not_autoplace no) (effects (font (size 1.27 1.27))))
  (pin "1")
  (pin "10")
  (pin "9")
  (pin "8")
  (pin "7")
  (pin "6")
  (pin "5")
  (pin "4")
  (pin "3")
  (pin "2"))
 (symbol
  (lib_id "power:GND")
  (at 107.95 127 270)
  (unit 1)
  (body_style 1)
  (exclude_from_sim no)
  (in_bom yes)
  (on_board yes)
  (in_pos_files yes)
  (dnp no)
  (fields_autoplaced yes)
  (property "Reference" "#PWR075" (at 101.6 127 0) (hide yes) (show_name no) (do_not_autoplace no) (effects (font (size 1.27 1.27))))
  (property "Value" "GND" (at 104.14 126.9999 90) (show_name no) (do_not_autoplace no) (effects (font (size 1.27 1.27)) (justify right)))
  (property "Footprint" "" (at 107.95 127 0) (hide yes) (show_name no) (do_not_autoplace no) (effects (font (size 1.27 1.27))))
  (property "Datasheet" "" (at 107.95 127 0) (hide yes) (show_name no) (do_not_autoplace no) (effects (font (size 1.27 1.27))))
  (property "Description" "Power symbol creates a global label with name \"GND\" , ground" (at 107.95 127 0) (hide yes) (show_name no) (do_not_autoplace no) (effects (font (size 1.27 1.27))))
  (pin "1"))
 (sheet
  (at 63.5 87.63)
  (size 21.59 12.7)
  (exclude_from_sim no)
  (in_bom yes)
  (on_board yes)
  (dnp no)
  (fields_autoplaced yes)
  (stroke (width 0.1524) (type solid))
  (fill (color 0 0 0 0))
  (property "Sheetname" "RC522-3" (at 63.5 86.9184 0) (show_name no) (do_not_autoplace no) (effects (font (size 1.27 1.27)) (justify left bottom)))
  (property "Sheetfile" "rc522.kicad_sch" (at 63.5 100.9146 0) (show_name no) (do_not_autoplace no) (effects (font (size 1.27 1.27)) (justify left top)))
  (pin "MFMISO" input (at 85.09 88.9 0) (effects (font (size 1.27 1.27)) (justify right)))
  (pin "MFMOSI" input (at 85.09 91.44 0) (effects (font (size 1.27 1.27)) (justify right)))
  (pin "MFSCK" input (at 85.09 93.98 0) (effects (font (size 1.27 1.27)) (justify right)))
  (pin "~MFRST" input (at 85.09 99.06 0) (effects (font (size 1.27 1.27)) (justify right)))
  (pin "MFSDA-CS" input (at 85.09 96.52 0) (effects (font (size 1.27 1.27)) (justify right))))
 (sheet
  (at 63.5 69.85)
  (size 21.59 12.7)
  (exclude_from_sim no)
  (in_bom yes)
  (on_board yes)
  (dnp no)
  (fields_autoplaced yes)
  (stroke (width 0.1524) (type solid))
  (fill (color 0 0 0 0))
  (property "Sheetname" "RC522-2" (at 63.5 69.1384 0) (show_name no) (do_not_autoplace no) (effects (font (size 1.27 1.27)) (justify left bottom)))
  (property "Sheetfile" "rc522.kicad_sch" (at 63.5 83.1346 0) (show_name no) (do_not_autoplace no) (effects (font (size 1.27 1.27)) (justify left top)))
  (pin "MFMISO" input (at 85.09 71.12 0) (effects (font (size 1.27 1.27)) (justify right)))
  (pin "MFMOSI" input (at 85.09 73.66 0) (effects (font (size 1.27 1.27)) (justify right)))
  (pin "MFSCK" input (at 85.09 76.2 0) (effects (font (size 1.27 1.27)) (justify right)))
  (pin "~MFRST" input (at 85.09 81.28 0) (effects (font (size 1.27 1.27)) (justify right)))
  (pin "MFSDA-CS" input (at 85.09 78.74 0) (effects (font (size 1.27 1.27)) (justify right))))
 (sheet
  (at 63.5 105.41)
  (size 21.59 12.7)
  (exclude_from_sim no)
  (in_bom yes)
  (on_board yes)
  (dnp no)
  (fields_autoplaced yes)
  (stroke (width 0.1524) (type solid))
  (fill (color 0 0 0 0))
  (property "Sheetname" "RC522-4" (at 63.5 104.6984 0) (show_name no) (do_not_autoplace no) (effects (font (size 1.27 1.27)) (justify left bottom)))
  (property "Sheetfile" "rc522.kicad_sch" (at 63.5 118.6946 0) (show_name no) (do_not_autoplace no) (effects (font (size 1.27 1.27)) (justify left top)))
  (pin "MFMISO" input (at 85.09 106.68 0) (effects (font (size 1.27 1.27)) (justify right)))
  (pin "MFMOSI" input (at 85.09 109.22 0) (effects (font (size 1.27 1.27)) (justify right)))
  (pin "MFSCK" input (at 85.09 111.76 0) (effects (font (size 1.27 1.27)) (justify right)))
  (pin "~MFRST" input (at 85.09 116.84 0) (effects (font (size 1.27 1.27)) (justify right)))
  (pin "MFSDA-CS" input (at 85.09 114.3 0) (effects (font (size 1.27 1.27)) (justify right))))
 (sheet
  (at 151.13 87.63)
  (size 21.59 12.7)
  (exclude_from_sim no)
  (in_bom yes)
  (on_board yes)
  (dnp no)
  (fields_autoplaced yes)
  (stroke (width 0.1524) (type solid))
  (fill (color 0 0 0 0))
  (property "Sheetname" "RC522-1" (at 151.13 86.9184 0) (show_name no) (do_not_autoplace no) (effects (font (size 1.27 1.27)) (justify left bottom)))
  (property "Sheetfile" "rc522.kicad_sch" (at 151.13 100.9146 0) (show_name no) (do_not_autoplace no) (effects (font (size 1.27 1.27)) (justify left top)))
  (pin "MFMISO" input (at 151.13 99.06 180) (effects (font (size 1.27 1.27)) (justify left)))
  (pin "MFMOSI" input (at 151.13 96.52 180) (effects (font (size 1.27 1.27)) (justify left)))
  (pin "MFSCK" input (at 151.13 93.98 180) (effects (font (size 1.27 1.27)) (justify left)))
  (pin "~MFRST" input (at 151.13 88.9 180) (effects (font (size 1.27 1.27)) (justify left)))
  (pin "MFSDA-CS" input (at 151.13 91.44 180) (effects (font (size 1.27 1.27)) (justify left)))))
